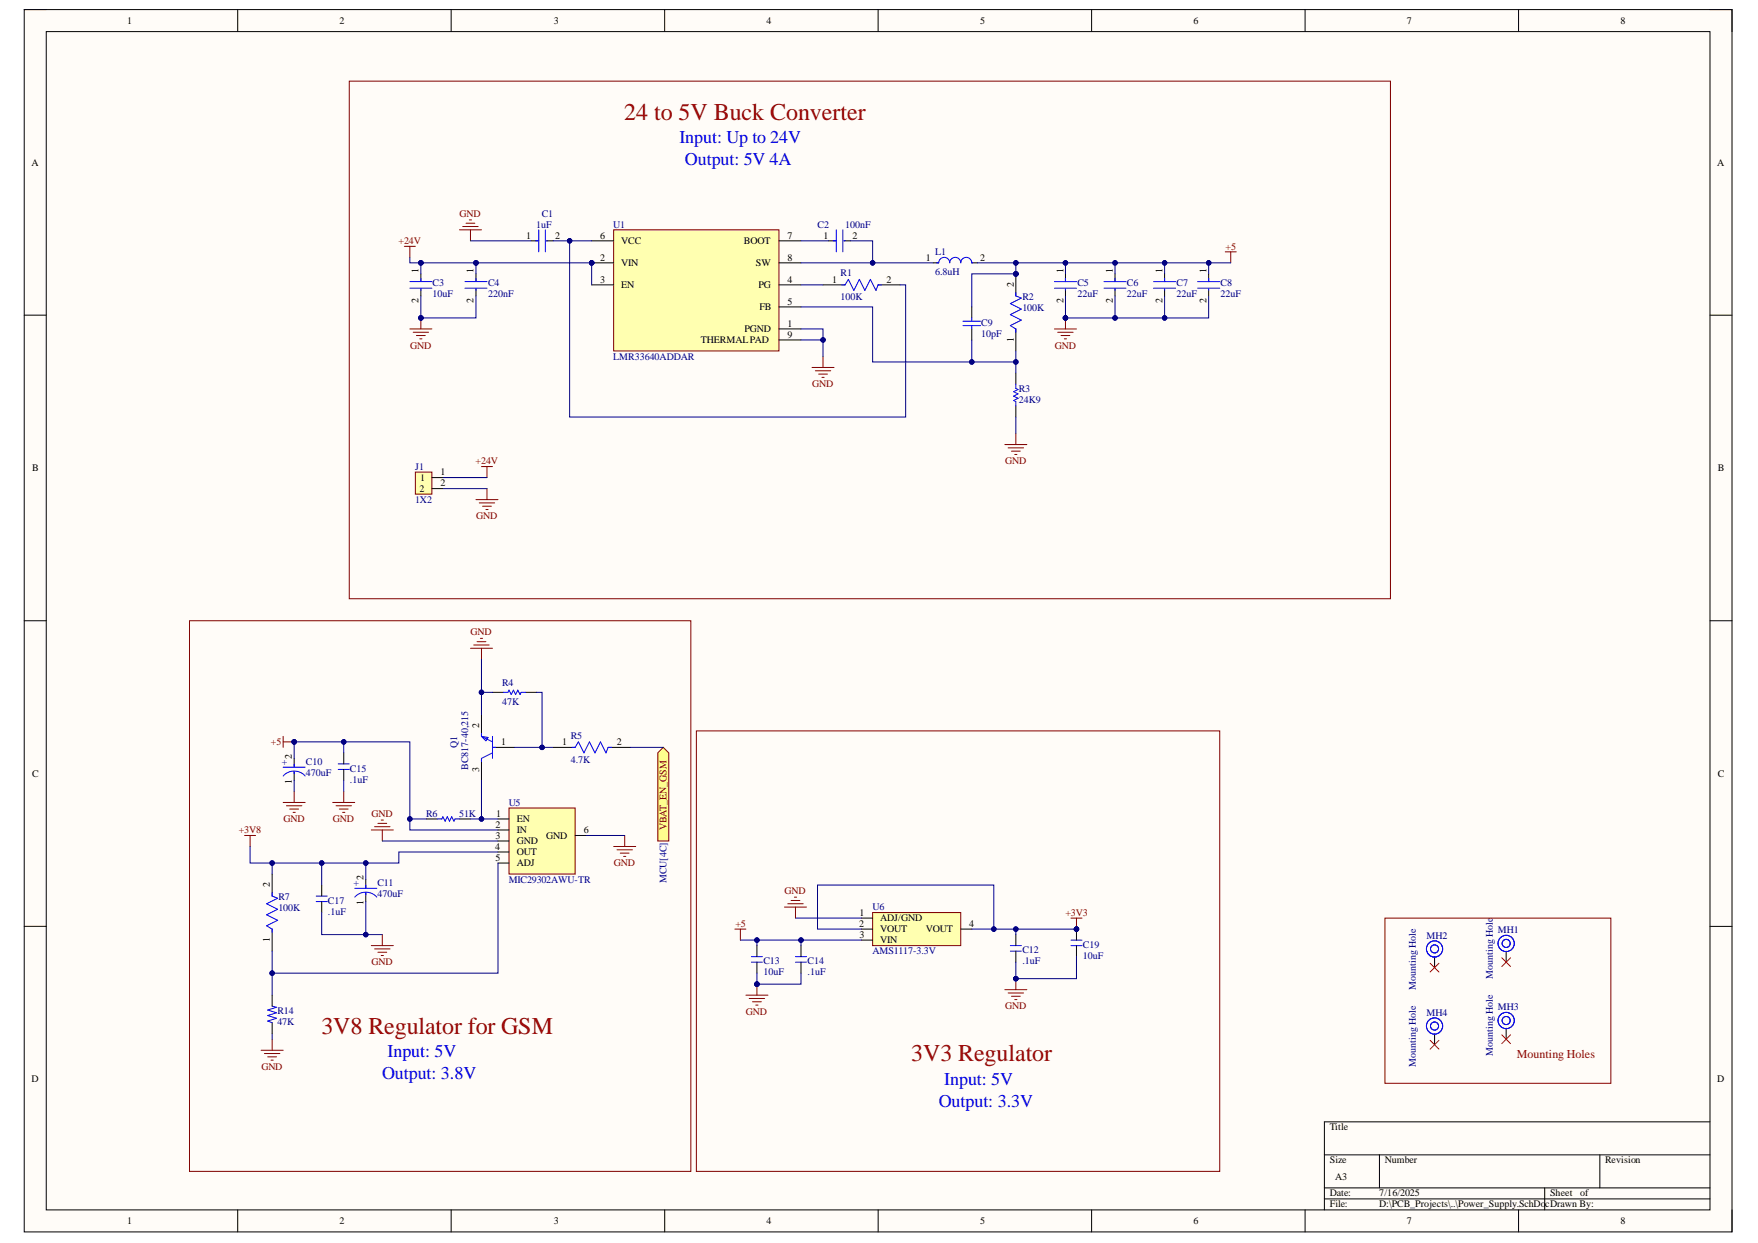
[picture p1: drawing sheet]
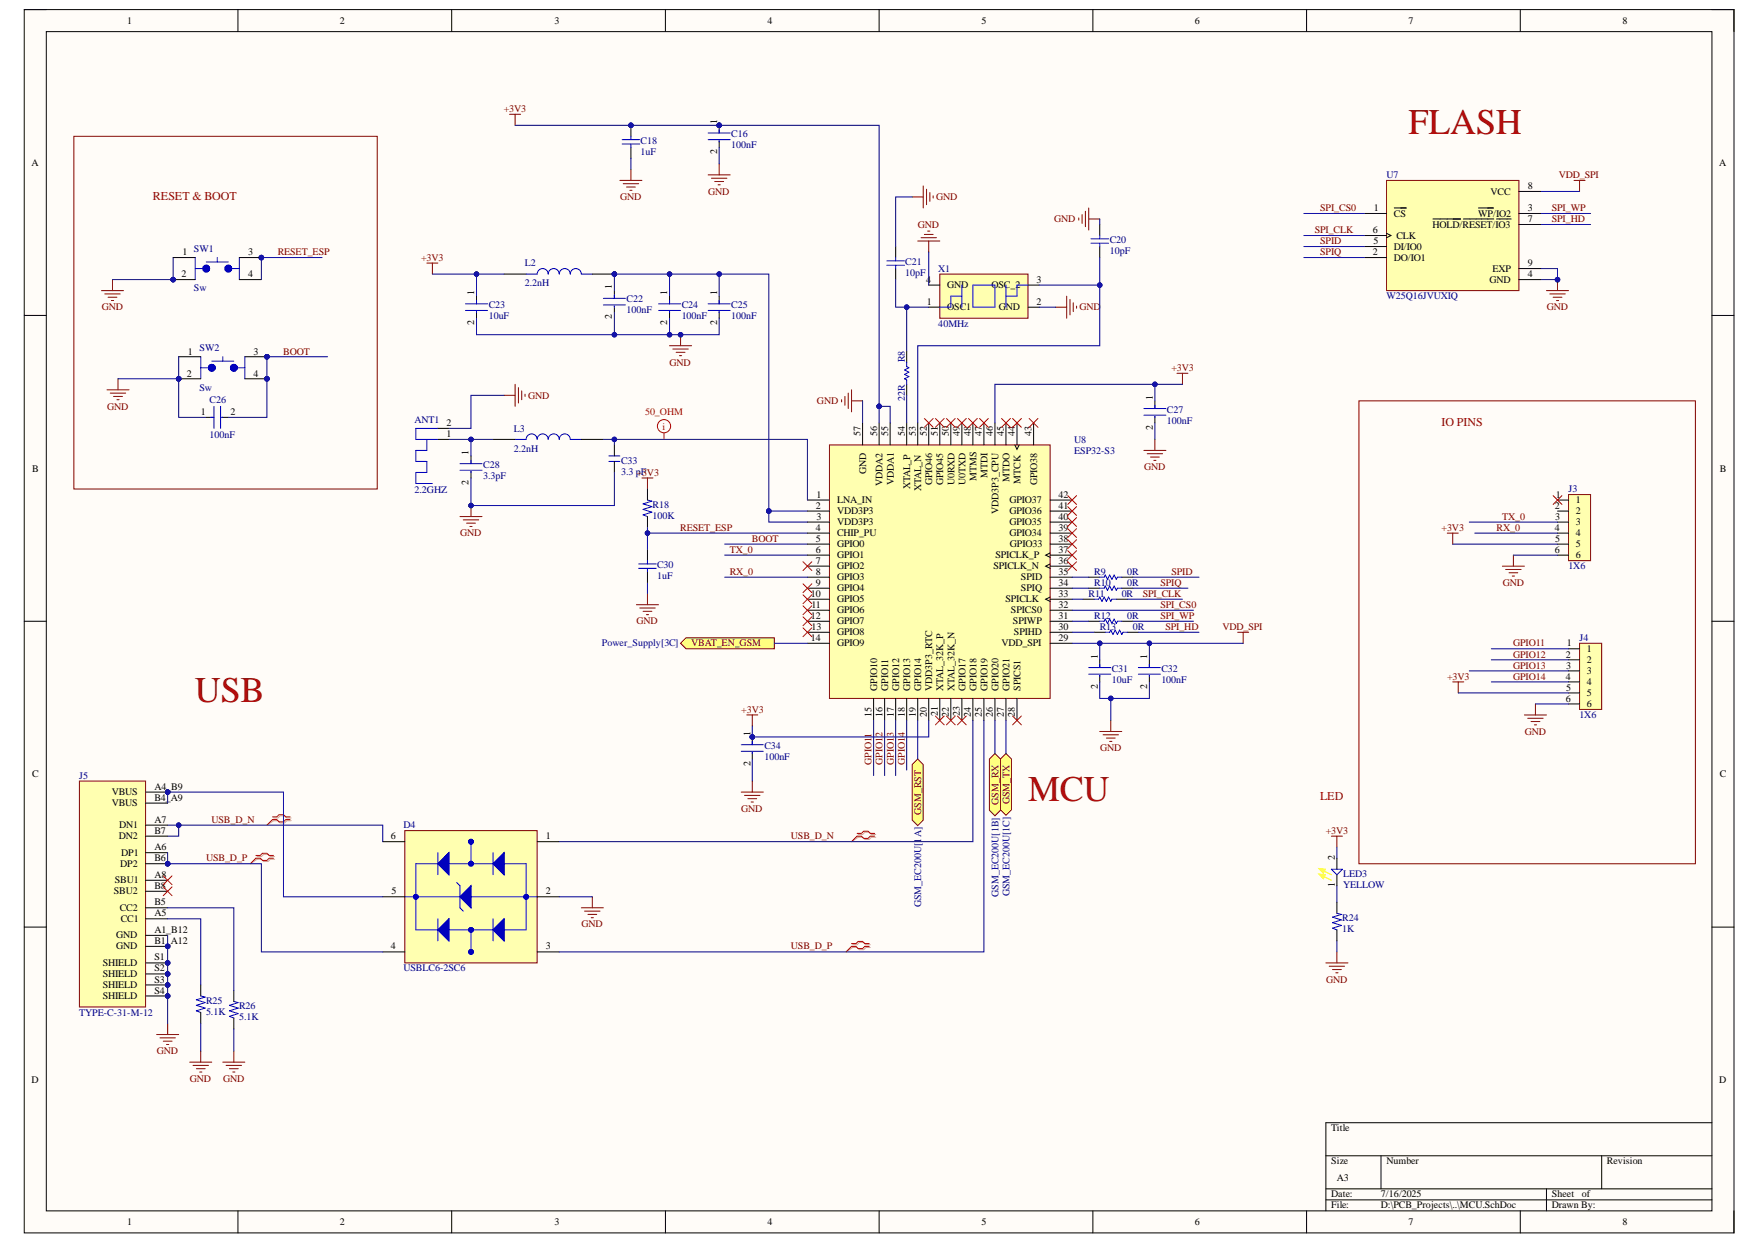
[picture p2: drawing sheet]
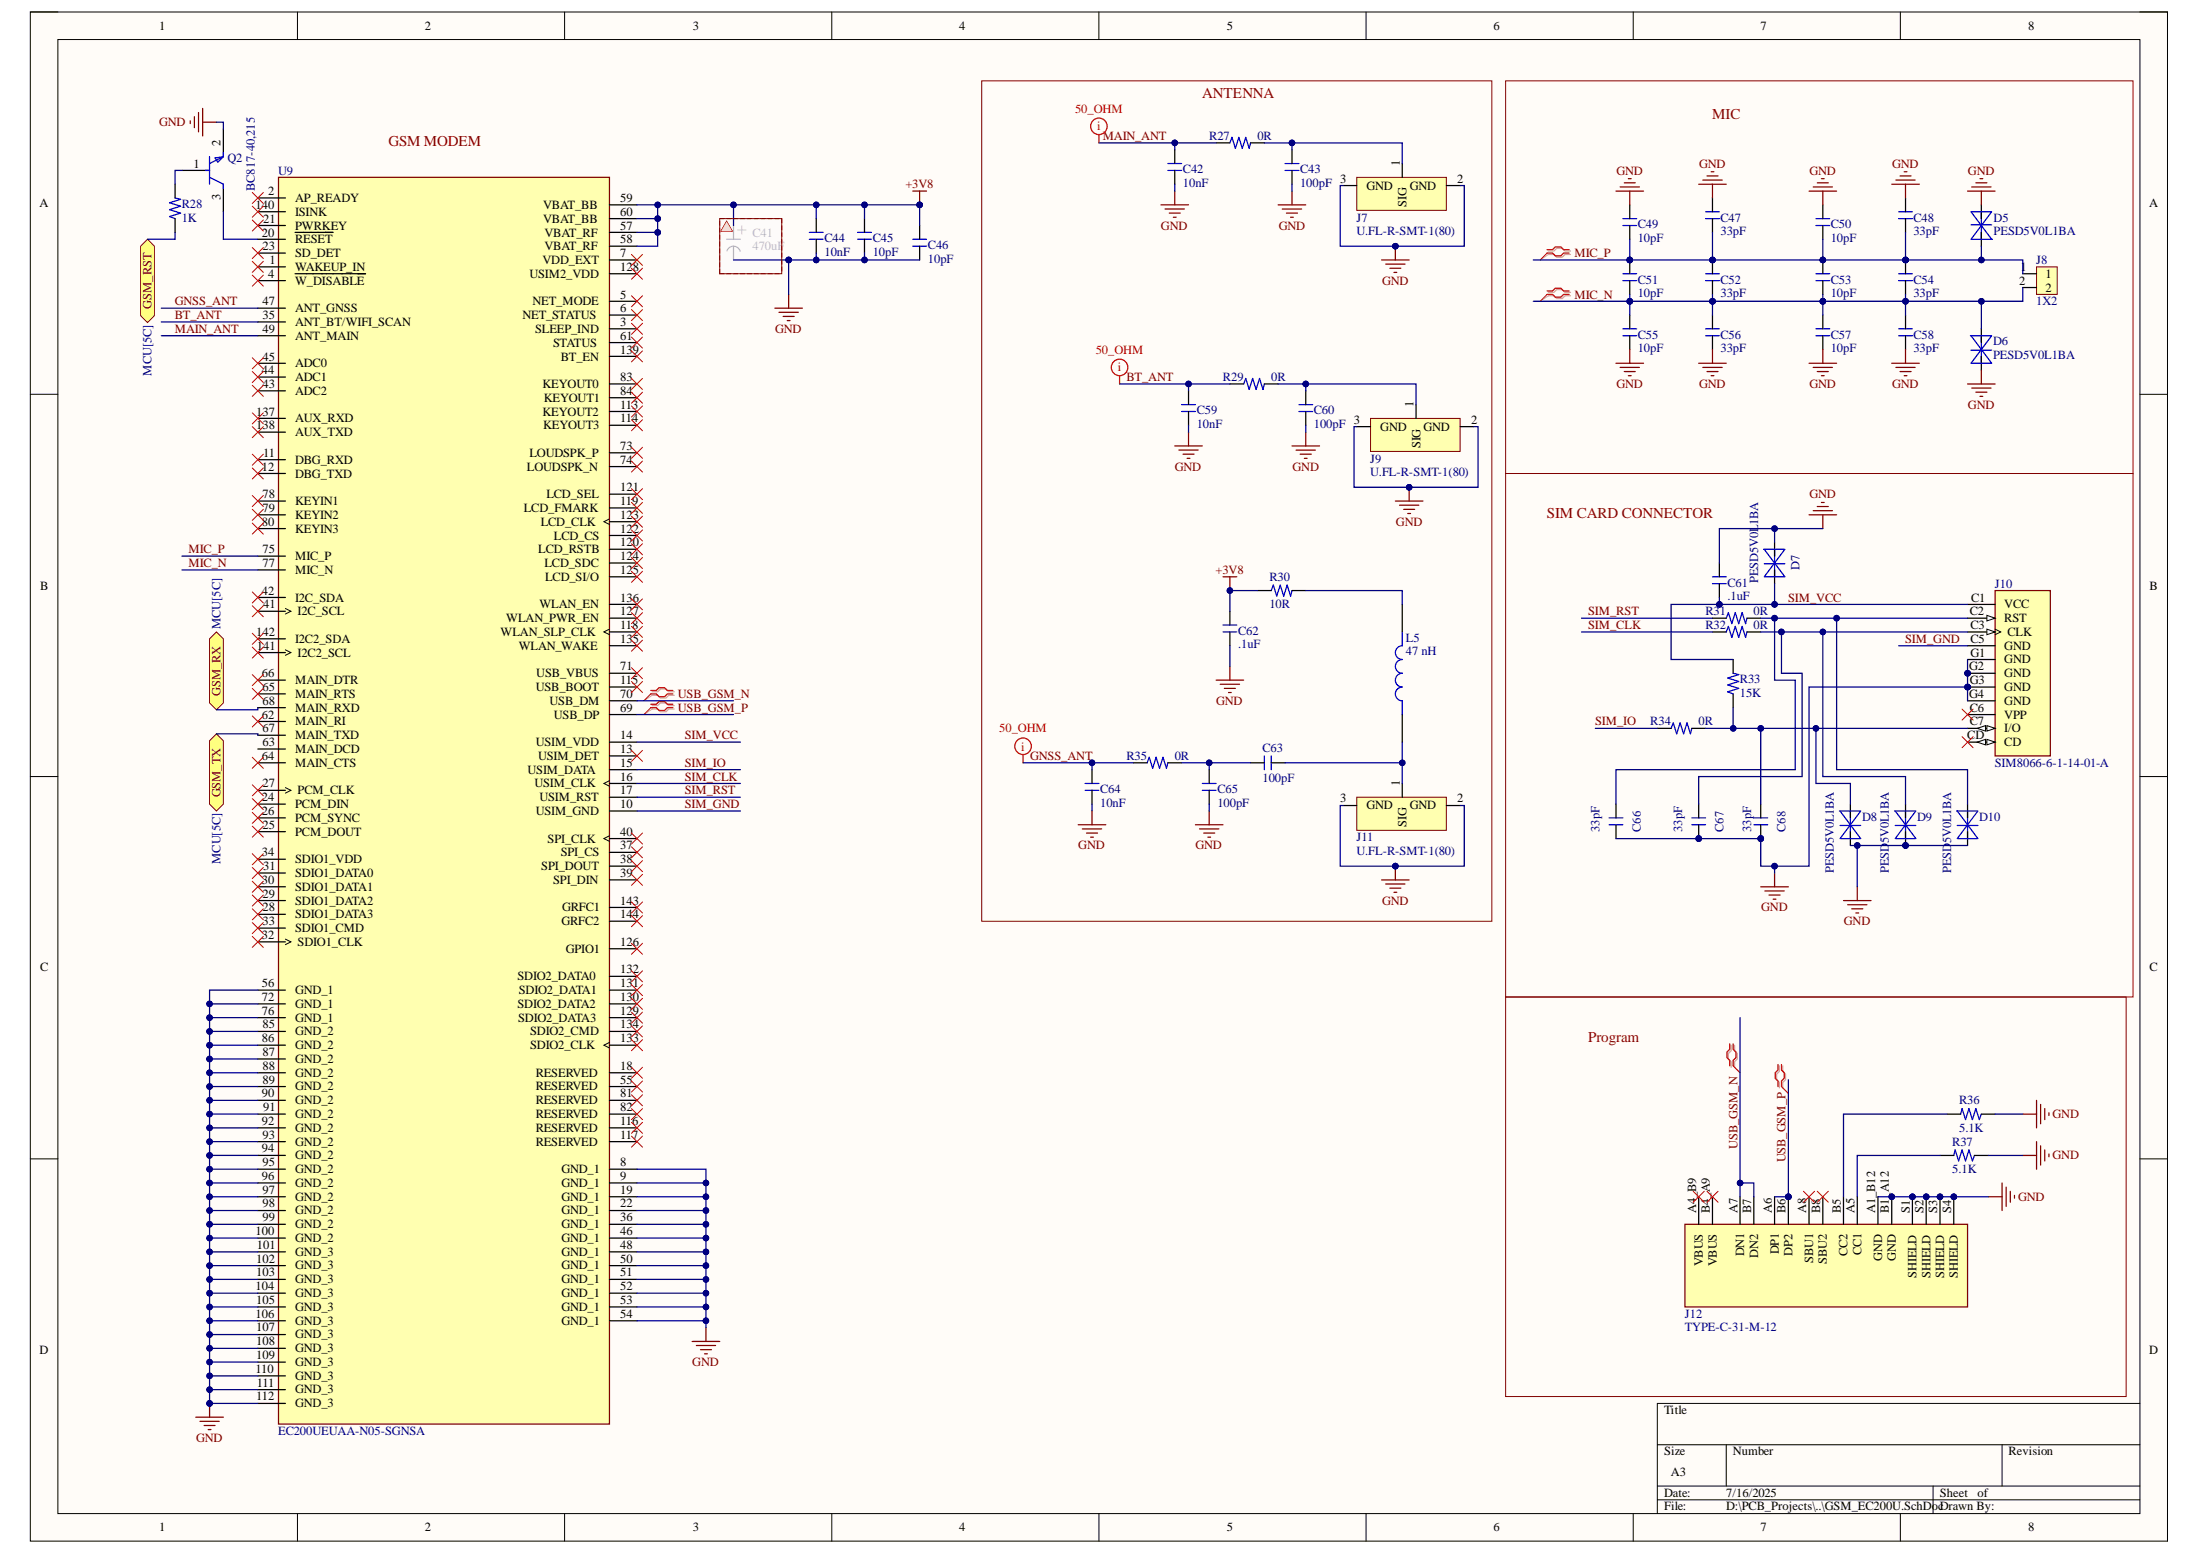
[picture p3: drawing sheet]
# Altium project GPS_Tracker.PrjPcb
3 sheets, 128 parts. Net scope: flat (ports and power ports of the same name join across sheets).
Board file: PCB1.PcbDoc
Sheets:
  Power_Supply.SchDoc
  MCU.SchDoc
  GSM_EC200U.SchDoc

## Sheet Power_Supply.SchDoc
size A3; SheetNumber: 1; SheetTotal: 3

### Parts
C1  1uF  [FP-CL21-IPC_C]
C2  100nF  [FP-CC0603-DA-MFG]
C3  10uF  [FP-CL31-IPC_C]
C4  220nF  [FP-C0805C-DN-MFG]
C5  22uF  [FP-CL21-IPC_C]
C6  22uF  [FP-CL21-IPC_C]
C7  22uF  [FP-CL21-IPC_C]
C8  22uF  [FP-CL21-IPC_C]
C9  10pF  [CAPC1608X90X40ML10T20]
C10  470uF  [FP-T491D477K006AT-MFG]
C11  470uF  [FP-T491D477K006AT-MFG]
C12  .1uF  [FB_0805]
C13  10uF  [Capacitor_0805]
C14  .1uF  [FB_0805]
C15  .1uF  [FB_0805]
C17  .1uF  [FB_0805]
C19  10uF  [Capacitor_0805]
J1  1X2  [Header 1x2 2.54mm]
L1  6.8uH  [FP-IHLP-2525CZ-FP_2_413x3-MFG]
MH1  Mounting Hole  [MOUNTING]
MH2  Mounting Hole  [MOUNTING]
MH3  Mounting Hole  [MOUNTING]
MH4  Mounting Hole  [MOUNTING]
Q1  BC817-40,215  [FP-SOT23-MFG]
R1  100K  [FP-RT0805-MFG]
R2  100K  [FP-RT0805-MFG]
R3  24K9  [RESC0805(2012)_L]
R4  47K  [RESC2013X60X35NL10T20]
R5  4.7K  [FP-CRCW0805-e3-IPC_B]
R6  51K  [RESC2013X50X30NL20T20]
R7  100K  [FP-RT0805-MFG]
R14  47K  [Resistor_0805]
U1  LMR33640ADDAR  [FP-DDA0008J-IPC_A]
U5  MIC29302AWU-TR  [TO-263-5]
U6  AMS1117-3.3V  [SOT-223]

### Blocks framed on the sheet
24 to 5V Buck Converter: C1-C9 J1 L1 R1-R3 U1
3V8 Regulator for GSM: C10 C11 C15 C17 Q1 R4-R7 R14 U5
3V3 Regulator: C12-C14 C19 U6
Mounting Holes: MH1-MH4

### Ports
VBAT_EN_GSM (in, see MCU[4C])

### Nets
+3V3: C12.1 C19.1 U6.2(VOUT) U6.4(VOUT)
+3V8: C11.2(A) C17.1 R7.2 U5.4(OUT)
+5: C5.1 C6.1 C7.1 C8.1 C9.2 C10.2(A) C13.1 C14.1 C15.1 L1.2 R2.2 R6.2 U5.2(IN) U6.3(VIN)
+24V: C3.1 C4.1 J1.1 U1.2(VIN) U1.3(EN)
GND: C1.1 C3.2 C4.2 C5.2 C6.2 C7.2 C8.2 C10.1(C) C11.1(C) C12.2 C13.2 C14.2 C15.2 C17.2 C19.2 J1.2 Q1.2(E) R3.1 R4.1 R14.1 U1.1(PGND) U1.9(THERMAL_PAD) U5.3(GND) U5.6(GND) U6.1(ADJ/GND)
NetC1_2: C1.2 R1.2 U1.6(VCC)
NetC2_1: C2.1 U1.7(BOOT)
NetC2_2: C2.2 L1.1 U1.8(SW)
NetC9_1: C9.1 R2.1 R3.2 U1.5(FB)
NetQ1_1: Q1.1(B) R4.2 R5.1
NetQ1_3: Q1.3(C) R6.1 U5.1(EN)
NetR1_1: R1.1 U1.4(PG)
NetR5_2: R5.2 ; port VBAT_EN_GSM
NetR7_1: R7.1 R14.2 U5.5(ADJ)

Not connected (* = marked no-connect by the designer): MH1 1*; MH2 1*; MH3 1*; MH4 1*

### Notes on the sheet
- Input: Up to 24V
- Output: 5V 4A
- Output: 3.8V
- Input: 5V
- Output: 3.3V

## Sheet MCU.SchDoc
size A3; SheetNumber: 2; SheetTotal: 3

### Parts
ANT1  2.2GHZ  [2.4 GHz PCB antenna]
C16  100nF  [FP-CGA3E-0_3-0_1-IPC_A]
C18  1uF  [CAPC1608X90X35LL15T15]
C20  10pF  [CAPC1608X90X35LL10T15]
C21  10pF  [CAPC1608X90X35LL10T15]
C22  100nF  [FP-CGA3E-0_3-0_1-IPC_A]
C23  10uF  [FP-GRM188-0_1-e0_2_0_55-IPC_A]
C24  100nF  [FP-CGA3E-0_3-0_1-IPC_A]
C25  100nF  [FP-CGA3E-0_3-0_1-IPC_A]
C26  100nF  [FP-CGA3E-0_3-0_1-IPC_A]
C27  100nF  [FP-CGA3E-0_3-0_1-IPC_A]
C28  3.3pF  [FP-C0603C-CF-MFG]
C30  1uF  [CAPC1608X90X35LL15T15]
C31  10uF  [FP-GRM188-0_1-e0_2_0_55-IPC_A]
C32  100nF  [FP-CGA3E-0_3-0_1-IPC_A]
C33  3.3 pF  [Capacitor_0805]
C34  100nF  [FP-CGA3E-0_3-0_1-IPC_A]
D4  USBLC6-2SC6  [SOT-23-6]
J3  1X6  [Header_1X6_2.54mm]
J4  1X6  [Header_1X6_2.54mm]
J5  TYPE-C-31-M-12  [TYPE-C-31-M-12]
L2  2.2nH  [Inductor_0603]
L3  2.2nH  [Inductor_0603]
LED3  YELLOW  [LED_YELLOW_0603]
R8  22R  [RESC1608X55X25NL10T15]
R9  0R  [RESC1609X50X30NL8T20]
R10  0R  [RESC1609X50X30NL8T20]
R11  0R  [RESC1609X50X30NL8T20]
R12  0R  [RESC1609X50X30NL8T20]
R13  0R  [RESC1609X50X30NL8T20]
R18  100K  [Resistor_0603]
R24  1K  [Resistor_0805]
R25  5.1K  [Resistor_0805]
R26  5.1K  [Resistor_0805]
SW1  Sw  [SW_Tactile_SMD]
SW2  Sw  [SW_Tactile_SMD]
U7  W25Q16JVUXIQ  [8_USON]
U8  ESP32-S3  [ESP32S3]
X1  40MHz  [SMD2520-4P]

### Blocks framed on the sheet
RESET & BOOT: C26 SW1 SW2
IO PINS: J3 J4

### Ports
GSM_RST (bidir, see GSM_EC200U[1A]), GSM_RX (bidir, see GSM_EC200U[1B]), GSM_TX (bidir, see GSM_EC200U[1C]), VBAT_EN_GSM (out, see Power_Supply[3C])

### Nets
+3V3: C16.1 C18.2 C23.1 C27.1 C34.1 J3.5 J4.5 L2.1 LED3.2 R18.2 U8.20(VDD3P3_RTC) U8.46(VDD3P3_CPU) U8.55(VDDA1) U8.56(VDDA2)
GND: ANT1.2 C16.2 C18.1 C20.2 C21.2 C22.2 C23.2 C24.2 C25.2 C26.1 C27.2 C28.2 C30.1 C31.2 C32.2 C33.1 C34.2 D4.2(GND) J3.6 J4.6 J5.A1_B12(GND) J5.B1_A12(GND) J5.S1(SHIELD) J5.S2(SHIELD) J5.S3(SHIELD) J5.S4(SHIELD) R24.1 R25.1 R26.1 SW1.1 SW1.2 SW2.1 SW2.2 U7.4(GND) U7.9(EXP) U8.57(GND) X1.2(GND) X1.4(GND)
VDD_SPI: C31.1 C32.1 U7.8(VCC) U8.29(VDD_SPI)
BOOT: C26.2 SW2.3 SW2.4 U8.5(GPIO0)
GPIO11: J4.1 U8.15(GPIO10)
GPIO12: J4.2 U8.16(GPIO11)
GPIO13: J4.3 U8.17(GPIO12)
GPIO14: J4.4 U8.18(GPIO13)
RESET_ESP: C30.2 R18.1 SW1.3 SW1.4 U8.4(CHIP_PU)
RX_0: J3.4 U8.8(GPIO3)
SPI_CLK: R11.2 U7.6(CLK)
SPI_CS0: U7.1(~{CS}) U8.32(SPICS0)
SPI_HD: R13.2 U7.7(~{HOLD}/~{RESET}/~{IO3})
SPI_WP: R12.2 U7.3(~{WP}/IO2)
SPID: R9.2 U7.5(DI/IO0)
SPIQ: R10.2 U7.2(DO/IO1)
TX_0: J3.3 U8.6(GPIO1)
USB_D_N: D4.1(I/O1_IN) D4.6(I/O1_OUT) J5.A7(DN1) J5.B7(DN2) U8.24(GPIO18)
USB_D_P: D4.3(I/O2_IN) D4.4(I/O2_OUT) J5.A6(DP1) J5.B6(DP2) U8.25(GPIO19)
NetANT1_1: ANT1.1 C28.1 L3.1
NetC20_1: C20.1 U8.53(XTAL_N) X1.3(OSC_2)
NetC21_1: C21.1 R8.2 X1.1(OSC1)
NetC22_1: C22.1 C24.1 C25.1 L2.2 U8.2(VDD3P3) U8.3(VDD3P3)
NetC33_2: C33.2 L3.2 U8.1(LNA_IN)
NetD4_5: D4.5(VBUS) J5.A4_B9(VBUS) J5.B4_A9(VBUS)
NetJ5_A5: J5.A5(CC1) R25.2
NetJ5_B5: J5.B5(CC2) R26.2
NetLED3_1: LED3.1 R24.2
NetR5_2: U8.14(GPIO9) ; port VBAT_EN_GSM
NetR8_1: R8.1 U8.54(XTAL_P)
NetR9_1: R9.1 U8.35(SPID)
NetR10_1: R10.1 U8.34(SPIQ)
NetR11_1: R11.1 U8.33(SPICLK)
NetR12_1: R12.1 U8.31(SPIWP)
NetR13_1: R13.1 U8.30(SPIHD)
NetR28_1: U8.19(GPIO14) ; port GSM_RST
NetU8_26: U8.26(GPIO20) ; port GSM_RX
NetU8_27: U8.27(GPIO21) ; port GSM_TX

Not connected (* = marked no-connect by the designer): J3 1* 2; J5 A8(SBU1)* B8(SBU2)*; U8 7(GPIO2)* 9(GPIO4)* 10(GPIO5)* 11(GPIO6)* 12(GPIO7)* 13(GPIO8)* 21(XTAL_32K_P)* 22(XTAL_32K_N)* 23(GPIO17)* 28(SPICS1)* 36(SPICLK_N)* 37(SPICLK_P)* 38(GPIO33)* 39(GPIO34)* 40(GPIO35)* 41(GPIO36)* 42(GPIO37)* 43(GPIO38)* 44(MTCK)* 45(MTDO)* 47(MTDI)* 48(MTMS)* 49(U0TXD)* 50(U0RXD)* 51(GPIO45)* 52(GPIO46)*

### Layout directives
differential pair; net class 90_OHM: USB_D_N, USB_D_P
net class 50_OHM: NetC33_2

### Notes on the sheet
- FLASH
- USB
- MCU
- LED

## Sheet GSM_EC200U.SchDoc
size A3; SheetNumber: 3; SheetTotal: 3

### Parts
C41  470uF  [CAP SMD,D8xL10.2mm]  (masked out: inside a compile mask, not in the netlist)
C42  10nF  [Capacitor_0805]
C43  100pF  [Capacitor_0805]
C44  10nF  [Capacitor_0805]
C45  10pF  [Capacitor_0805]
C46  10pF  [Capacitor_0805]
C47  33pF  [Capacitor_0805]
C48  33pF  [Capacitor_0805]
C49  10pF  [Capacitor_0805]
C50  10pF  [Capacitor_0805]
C51  10pF  [Capacitor_0805]
C52  33pF  [Capacitor_0805]
C53  10pF  [Capacitor_0805]
C54  33pF  [Capacitor_0805]
C55  10pF  [Capacitor_0805]
C56  33pF  [Capacitor_0805]
C57  10pF  [Capacitor_0805]
C58  33pF  [Capacitor_0805]
C59  10nF  [Capacitor_0805]
C60  100pF  [Capacitor_0805]
C61  .1uF  [FB_0805]
C62  .1uF  [FB_0805]
C63  100pF  [Capacitor_0805]
C64  10nF  [Capacitor_0805]
C65  100pF  [Capacitor_0805]
C66  33pF  [Capacitor_0805]
C67  33pF  [Capacitor_0805]
C68  33pF  [Capacitor_0805]
D5  PESD5V0L1BA  [SOT323]
D6  PESD5V0L1BA  [SOT323]
D7  PESD5V0L1BA  [SOT323]
D8  PESD5V0L1BA  [SOT323]
D9  PESD5V0L1BA  [SOT323]
D10  PESD5V0L1BA  [SOT323]
J7  U.FL-R-SMT-1(80)  [UFL]
J8  1X2  [Header 1x2 2.54mm]
J9  U.FL-R-SMT-1(80)  [UFL]
J10  SIM8066-6-1-14-01-A  [SIM]
J11  U.FL-R-SMT-1(80)  [UFL]
J12  TYPE-C-31-M-12  [TYPE-C-31-M-12]
L5  47 nH  [Resistor_0603]
Q2  BC817-40,215  [FP-SOT23-MFG]
R27  0R  [Resistor_0805]
R28  1K  [Resistor_0805]
R29  0R  [Resistor_0805]
R30  10R  [Resistor_0603]
R31  0R  [Resistor_0805]
R32  0R  [Resistor_0805]
R33  15K  [Resistor_0805]
R34  0R  [Resistor_0805]
R35  0R  [Resistor_0805]
R36  5.1K  [Resistor_0805]
R37  5.1K  [Resistor_0805]
U9  EC200UEUAA-N05-SGNSA  [EC200UEUAA-N05-SGNSA]

### Blocks framed on the sheet
ANTENNA: C42 C43 C59 C60 C62-C65 J7 J9 J11 L5 R27 R29 R30 R35
MIC: C47-C58 D5 D6 J8
SIM CARD CONNECTOR: C61 C66-C68 D7-D10 J10 R31-R34
Program: J12 R36 R37

### Ports
GSM_RST (bidir, see MCU[5C]), GSM_RX (bidir, see MCU[5C]), GSM_TX (bidir, see MCU[5C])

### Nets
+3V8: C44.2 C45.2 C46.2 C62.2 R30.1 U9.57(VBAT_RF) U9.58(VBAT_RF) U9.59(VBAT_BB) U9.60(VBAT_BB)
GND: C42.1 C43.2 C44.1 C45.1 C46.1 C47.2 C48.2 C49.2 C50.2 C55.1 C56.1 C57.1 C58.1 C59.1 C60.2 C61.2 C62.1 C64.1 C65.2 C66.1 C67.1 C68.1 D5.C D6.C D7.A D8.C D9.C D10.C J7.2(GND) J7.3(GND) J9.2(GND) J9.3(GND) J10.G1(GND) J10.G2(GND) J10.G3(GND) J10.G4(GND) J11.2(GND) J11.3(GND) J12.A1_B12(GND) J12.B1_A12(GND) J12.S1(SHIELD) J12.S2(SHIELD) J12.S3(SHIELD) J12.S4(SHIELD) Q2.2(E) R36.1 R37.1 U9.8(GND_1) U9.9(GND_1) U9.19(GND_1) U9.22(GND_1) U9.36(GND_1) U9.46(GND_1) U9.48(GND_1) U9.50(GND_1) U9.51(GND_1) U9.52(GND_1) U9.53(GND_1) U9.54(GND_1) U9.56(GND_1) U9.72(GND_1) U9.76(GND_1) U9.85(GND_2) U9.86(GND_2) U9.87(GND_2) U9.88(GND_2) U9.89(GND_2) U9.90(GND_2) U9.91(GND_2) U9.92(GND_2) U9.93(GND_2) U9.94(GND_2) U9.95(GND_2) U9.96(GND_2) U9.97(GND_2) U9.98(GND_2) U9.99(GND_2) U9.100(GND_2) U9.101(GND_3) U9.102(GND_3) U9.103(GND_3) U9.104(GND_3) U9.105(GND_3) U9.106(GND_3) U9.107(GND_3) U9.108(GND_3) U9.109(GND_3) U9.110(GND_3) U9.111(GND_3) U9.112(GND_3)
BT_ANT: C59.2 R29.1 U9.35(ANT_BT/WIFI_SCAN)
GNSS_ANT: C64.2 R35.1 U9.47(ANT_GNSS)
MAIN_ANT: C42.2 R27.1 U9.49(ANT_MAIN)
MIC_N: C51.1 C52.1 C53.1 C54.1 C55.2 C56.2 C57.2 C58.2 D6.A J8.2 U9.77(MIC_N)
MIC_P: C47.1 C48.1 C49.1 C50.1 C51.2 C52.2 C53.2 C54.2 D5.A J8.1 U9.75(MIC_P)
SIM_CLK: R32.1 U9.16(USIM_CLK)
SIM_GND: J10.C5(GND) U9.10(USIM_GND)
SIM_IO: R34.1 U9.15(USIM_DATA)
SIM_RST: R31.1 U9.17(USIM_RST)
SIM_VCC: C61.1 D7.C J10.C1(VCC) R33.2 U9.14(USIM_VDD)
USB_GSM_N: J12.A7(DN1) J12.B7(DN2) U9.70(USB_DM)
USB_GSM_P: J12.A6(DP1) J12.B6(DP2) U9.69(USB_DP)
NetC43_1: C43.1 J7.1(SIG) R27.2
NetC60_1: C60.1 J9.1(SIG) R29.2
NetC63_1: C63.1 C65.1 R35.2
NetC63_2: C63.2 J11.1(SIG) L5.1
NetC66_2: C66.2 D10.A J10.C2(RST) R31.2
NetC67_2: C67.2 D9.A J10.C3(CLK) R32.2
NetC68_2: C68.2 D8.A J10.C7(I/O) R33.1 R34.2
NetJ12_A5: J12.A5(CC1) R37.2
NetJ12_B5: J12.B5(CC2) R36.2
NetL5_2: L5.2 R30.2
NetQ2_1: Q2.1(B) R28.2
NetQ2_3: Q2.3(C) U9.20(~{RESET})
NetR28_1: R28.1 ; port GSM_RST
NetU8_26: U9.68(MAIN_RXD) ; port GSM_RX
NetU8_27: U9.67(MAIN_TXD) ; port GSM_TX

Not connected (* = marked no-connect by the designer): J10 C6(VPP)* CD*; J12 A4_B9(VBUS)* A8(SBU1)* B4_A9(VBUS)* B8(SBU2)*; U9 1(WAKEUP_IN)* 2(AP_READY)* 3(SLEEP_IND)* 4(~{W_DISABLE})* 5(NET_MODE)* 6(NET_STATUS)* 7(VDD_EXT)* 11(DBG_RXD)* 12(DBG_TXD)* 13(USIM_DET)* 18(RESERVED)* 21(PWRKEY)* 23(SD_DET)* 24(PCM_DIN)* 25(PCM_DOUT)* 26(PCM_SYNC)* 27(PCM_CLK)* 28(SDIO1_DATA3)* 29(SDIO1_DATA2)* 30(SDIO1_DATA1)* 31(SDIO1_DATA0)* 32(SDIO1_CLK)* 33(SDIO1_CMD)* 34(SDIO1_VDD)* 37(SPI_CS)* 38(SPI_DOUT)* 39(SPI_DIN)* 40(SPI_CLK)* 41(I2C_SCL)* 42(I2C_SDA)* 43(ADC2)* 44(ADC1)* 45(ADC0)* 55(RESERVED)* 61(STATUS)* 62(MAIN_RI)* 63(MAIN_DCD) 64(MAIN_CTS)* 65(MAIN_RTS)* 66(MAIN_DTR)* 71(USB_VBUS)* 73(LOUDSPK_P)* 74(LOUDSPK_N)* 78(KEYIN1)* 79(KEYIN2)* 80(KEYIN3)* 81(RESERVED)* 82(RESERVED)* 83(KEYOUT0)* 84(KEYOUT1)* 113(KEYOUT2)* 114(KEYOUT3)* 115(USB_BOOT)* 116(RESERVED)* 117(RESERVED)* 118(WLAN_SLP_CLK)* 119(LCD_FMARK)* 120(LCD_RSTB)* 121(LCD_SEL)* 122(LCD_CS)* 123(LCD_CLK)* 124(LCD_SDC)* 125(LCD_SI/O)* 126(GPIO1)* 127(WLAN_PWR_EN)* 128(USIM2_VDD)* 129(SDIO2_DATA3)* 130(SDIO2_DATA2)* 131(SDIO2_DATA1)* 132(SDIO2_DATA0)* 133(SDIO2_CLK)* 134(SDIO2_CMD)* 135(WLAN_WAKE)* 136(WLAN_EN)* 137(AUX_RXD)* 138(AUX_TXD)* 139(BT_EN)* 140(ISINK)* 141(I2C2_SCL)* 142(I2C2_SDA)* 143(GRFC1)* 144(GRFC2)*

### Layout directives
differential pair: MIC_N, MIC_P
differential pair; net class 90_OHM: USB_GSM_N, USB_GSM_P
net class 50_OHM: BT_ANT, GNSS_ANT, MAIN_ANT

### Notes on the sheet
- (near U9) GSM MODEM

## Nets that join several sheets
+3V3: Power_Supply (C12.1 C19.1 U6.2 U6.4), MCU (14 pins)
+3V8: Power_Supply (C11.2 C17.1 R7.2 U5.4), GSM_EC200U (9 pins)
GND: Power_Supply (25 pins), MCU (38 pins), GSM_EC200U (90 pins)
NetR5_2: Power_Supply (R5.2), MCU (U8.14)
NetR28_1: MCU (U8.19), GSM_EC200U (R28.1)
NetU8_26: MCU (U8.26), GSM_EC200U (U9.68)
NetU8_27: MCU (U8.27), GSM_EC200U (U9.67)
